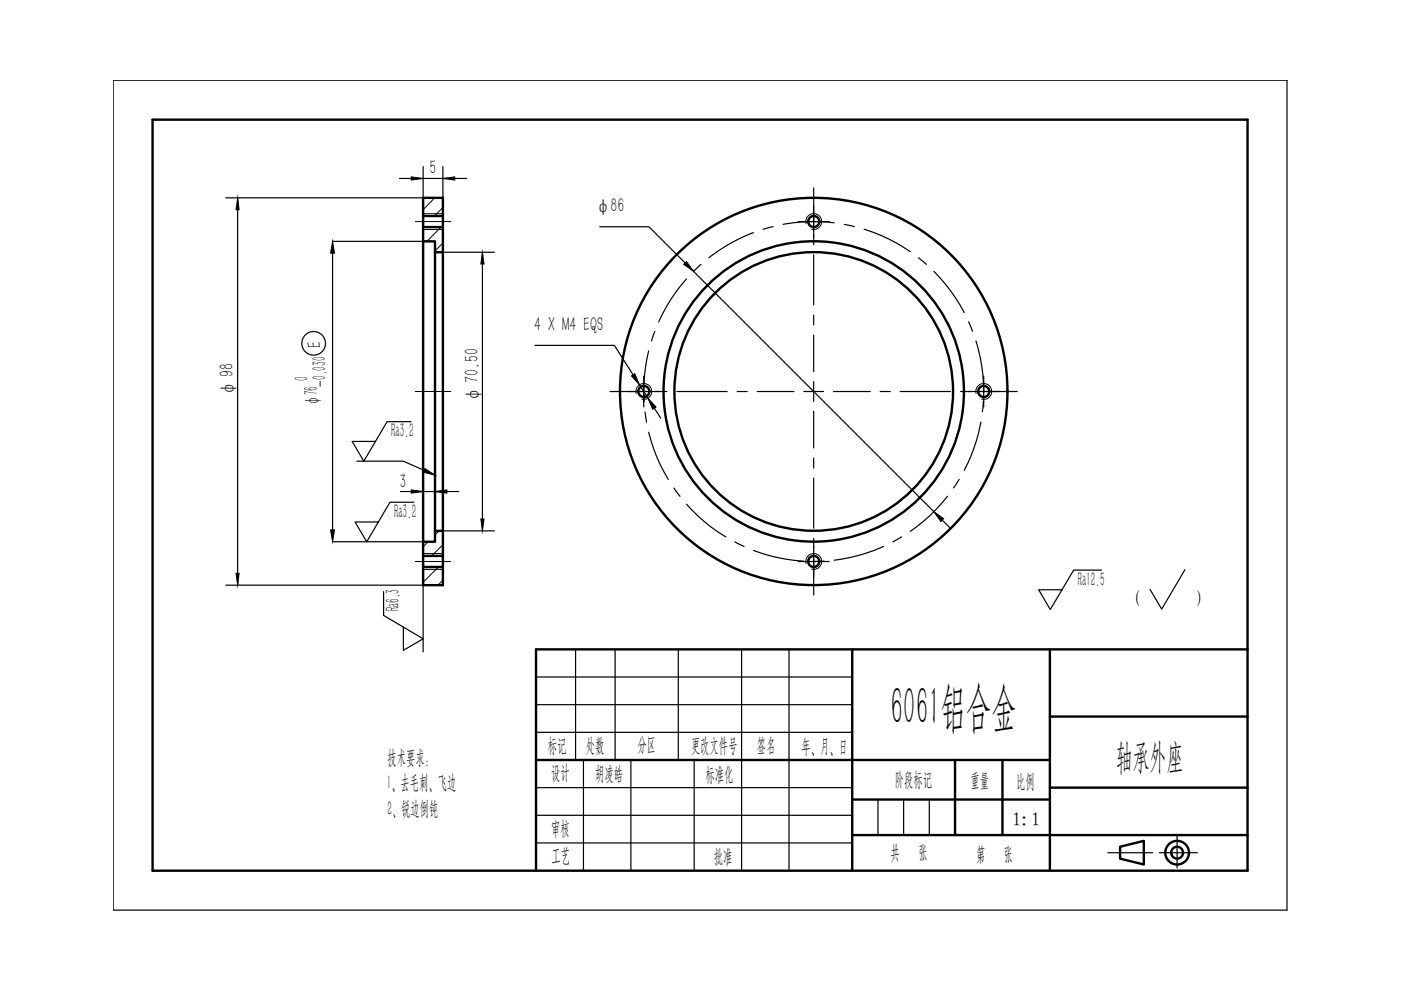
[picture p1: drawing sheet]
<svg xmlns="http://www.w3.org/2000/svg" width="297mm" height="210mm" viewBox="0 0 297 210" stroke-linecap="round" stroke-linejoin="round" font-family="sans-serif">
<g fill="none" stroke="#000" stroke-width=".25">
<path d="M24 17h248.9v176h-248.9zM122 137.7v23.4M130.4 137.7v23.4M143.8 137.7v23.4M157.2 137.7v46.9M167.3 137.7v46.9M113.7 143.5h67M113.7 149.4h67M113.7 155.3h67M113.7 167h67M113.7 172.9h67M113.7 178.7h67"/>
<path d="M123.7 161.1v23.5M133.8 161.1v23.5M147.2 161.1v23.5M186.1 169.5v7.6M191.6 169.5v7.6M197 169.5v7.6"/>
</g>
<g fill="none" stroke="#000" stroke-width=".51">
<path d="M32.3 25.4h232.2v159.2h-232.2zM89.7 41.9h4.2v3.9h-4.2zM89.7 45.8v2.3h4.2v-2.3M89.7 48.1v3.1h2.5v2.3M89.7 51.2v63.7M92.2 53.5v59.1h1.7v-59.1M92.2 53.5h1.7M93.9 48.1v5.4M89.7 117.9h4.2v2.3h-4.2zM92.2 112.6v2.3h-2.5v3M93.9 112.6v5.3M89.7 120.2v3.9h4.2v-3.9"/>
<path d="M180.7 137.7v46.9M222.6 137.7v46.9M264.5 137.7h-150.8v46.9M222.6 151.9h41.9M113.7 161.1h108.9M180.7 177.1h83.8M180.7 169.5h41.9M202.5 161.1v16M212.5 161.1v16M222.6 167h41.9M237.5 179.5l5-1.2v5l-5-1.3z"/>
<circle cx="172.5" cy="47" r="1.17"/>
<circle cx="136.5" cy="83" r="1.17"/>
<circle cx="172.5" cy="83" r="31.8"/>
<circle cx="172.5" cy="83" r="29.5"/>
<circle cx="172.5" cy="83" r="41.1"/>
<circle cx="208.6" cy="83" r="1.17"/>
<circle cx="172.5" cy="119" r="1.17"/>
<circle cx="249.6" cy="180.8" r="2.51"/>
<circle cx="249.6" cy="180.8" r="1.26"/>
</g>
<g fill="none" stroke="#000" stroke-width=".25">
<path d="M172.5 39.8v7.8M145.5 59.1a34.7 34.7 0 0 0-5.8 9.1M148.6 56l-1.6 1.5M159.7 49.3a35.7 35.7 0 0 0-9.4 5.4M163.9 48l-2.1 .6M172.5 44.9v2.1h-3.2M172.5 54v10.7M175.8 47h-3.3v4.9M176.9 47.2a35.4 35.4 0 0 0-10.9 .4M179 47.6l2.1 .4M183.2 48.6l.4 .1a35.5 35.5 0 0 1 9.4 4.7M194.7 54.6l1.7 1.4"/>
<path d="M198 57.5l.3 .3a36.2 36.2 0 0 1 6.1 8.5M136.5 79.7v3.3h-2.1M137.5 74.4a36.6 36.6 0 0 0-.9 10.8M138.8 70.2l-.7 2.1M172.5 66.8v2.1M172.5 71v7.8M205.4 68.2l.8 2M206.9 72.3l.2 .4a36.4 36.4 0 0 1 1.5 10.3M208.6 79.7v3.3h-4.9M129.4 83h7.7M136.8 87.4l.3 2.1M137.5 91.6a35.2 35.2 0 0 0 4.2 10.1"/>
<path d="M141.4 83h-4.9v3.3M143.5 83h10.7M156.3 83h2.1M160.6 83h7.7M172.5 80.9v2.1h-2.1M172.5 87.2v7.8M172.5 97.1v2.1M174.6 83h-2.1v2.1M176.7 83h7.8M186.6 83h2.2M190.9 83h10.6M207.9 83h7.8"/>
<path d="M208 89.5l-.1 .4a36.2 36.2 0 0 1-3.5 9.8M208.5 85.2l-.2 2.1M210.7 83h-2.1v3.3M142.9 103.5l1.3 1.7M145.5 106.9a35.6 35.6 0 0 0 8.4 6.9M155.8 114.9l1.9 1M159.8 116.7a36.4 36.4 0 0 0 10.6 2.3M172.5 114.1v5h-3.2M172.5 101.4v10.6M172.5 118.4v7.8M174.7 119h-2.2M175.8 119.1h-3.3v2"/>
<path d="M187.3 115.9l-.4 .1a35.8 35.8 0 0 1-10 2.8M191.2 113.8l-1.9 1.1M200.9 105.2l-.3 .4a34.9 34.9 0 0 1-7.6 7.1M203.4 101.6l-1.2 1.9M249.6 177.3v6.7M234.9 180.8h9.5M245.8 180.8h8.1"/>
</g>
<path d="M233.6 120.9h-6l-4.9 8.3-2.5-4.2h5M251.2 120.8l-4.9 8.4-2.5-4.2" fill="none" stroke="#000" stroke-width=".25"/>
<!-- layer: 0 -->
<g fill="none" stroke="#000" stroke-width=".21">
<path d="M89.7 45.3h4.2M89.7 48.7h4.2M89.8 48.1l-.1 .1M92.2 41.9l-2.5 2.5M93.5 48.1l-3 3.1M93.9 45.8v2.3M93.9 44l-1.8 1.8M93.9 51.5l-1.7 1.7M170.9 47.4a1.68 1.68 0 0 1 1.5-2.1 1.68 1.68 0 0 1 1.8 1.8 1.68 1.68 0 0 1-2.1 1.5M134.9 83.4a1.68 1.68 0 0 1 1.5-2.1 1.68 1.68 0 0 1 1.8 1.8 1.68 1.68 0 0 1-2.1 1.5M206.9 83.4a1.68 1.68 0 0 1 1.5-2.1 1.68 1.68 0 0 1 1.8 1.8 1.68 1.68 0 0 1-2.1 1.5M89.7 117.4h4.2"/>
<path d="M90.8 114.9l-1.1 1M93.1 112.6l-.9 .8M93.9 117.9v2.3M93.9 115.5l-2.4 2.4M170.9 119.5a1.68 1.68 0 0 1 1.5-2.1 1.68 1.68 0 0 1 1.8 1.8 1.68 1.68 0 0 1-2.1 1.5M89.7 120.7h4.2M92.9 120.2l-3.2 3.3M93.9 123l-1.1 1.1"/>
</g>
<g fill="#000" stroke="#000" stroke-width=".21">
<path d="M87.2 37.5l2.5 .3-2.5 .4zM93.9 37.8l2.5-.3v.7zM50.4 41.9l.3 2.6h-.7zM70.5 51.2l.4 2.5h-.8zM102.3 53.5l.3 2.5h-.7zM145 56l.5-.6 1.5 2.1zM133.9 79.7l.7-.5 1 2.4zM90.1 99.3l2.1 1.4-2.4-.6zM137.4 84.4l1.7 1.9-.7 .5zM70.1 112.3h.8l-.4 2.6zM87.2 103.9l2.5 .3-2.5 .4zM92.2 104.2l2.5-.3v.7z"/>
<path d="M101.9 110h.7l-.3 2.6zM198 108.5l2.1 1.5-.6 .6zM50 121.6h.7l-.3 2.5z"/>
</g>
<g fill="none" stroke="#000" stroke-width=".25">
<path d="M84.7 37.8h14.2M89.7 35.3v6.6h-41.8M93.9 35.3v6.6M50.4 41.9v82.2M70.5 51.2h19.2M70.5 53.7v58.6M93.9 53.5h10.9M93.9 45.3v.5M93.9 48.1v.6M102.3 53.5v59.1M127.2 48.1h10.4l7.7 7.6M147 57.5l51 51"/>
<path d="M113.4 73.2h16.9l3.9 6.3M75.7 97.8h9.8l4.4 1.9M87.2 89.4h-5.1l-5 8.4-2.4-4.2h4.9M135.6 81.6l1.8 2.8M138.7 86.5l1.4 2.2M70.5 114.9h19.2M84.9 104.2h12.3M87.8 106.5h-5.1l-4.9 8.4-2.5-4.2h4.9M93.9 112.6h10.9M93.9 117.4v.5M199.8 110.3l1.8 1.7M47.9 124.1h41.8v14.1"/>
<path d="M81.3 125.4v5.1l8.4 4.9-4.2 2.5v-4.9M93.9 120.2v.5"/>
<circle cx="66.5" cy="72.8" r="2.51"/>
</g>
<path d="M88 47h7.6M88 83h7.6M88 119.1h7.6" fill="none" stroke="#000" stroke-width=".21"/>
<text font-size="11.4" x="188.8" y="153.7">6061铝合金</text>
<text font-size="7.6" x="236.6" y="163">轴承外座</text>
<g font-size="4.2">
<text x="91.1" y="37">5</text>
<text x="126.5" y="44.9">φ86</text>
<text x="113.3" y="70.3">4 X M4 EQS</text>
<text x="49.5" y="83.8" transform="rotate(-90 49.5 83.8)">φ 98</text>
<text x="65.4" y="80.9" transform="rotate(-90 65.4 80.9)">0</text>
<text x="69.1" y="82" transform="rotate(-90 69.1 82)">-0.030 E</text>
<text x="67.4" y="85.8" transform="rotate(-90 67.4 85.8)">φ76</text>
<text x="101.4" y="85.1" transform="rotate(-90 101.4 85.1)">φ 70.50</text>
<text x="82.9" y="92.7">Ra3.2</text>
<text x="84.7" y="103.4">3</text>
<text x="83.6" y="109.8">Ra3.2</text>
<text x="228.5" y="124.2">Ra12.5</text>
<text x="84.7" y="129.6" transform="rotate(-90 84.7 129.6)">Ra6.3</text>
<text x="82.2" y="161.9">技术要求：</text>
<text x="116.2" y="159.3">标记</text>
<text x="124.2" y="159.3">处数</text>
<text x="135.2" y="159.3">分区</text>
<text x="146.5" y="159.5">更改文件号</text>
<text x="160.5" y="159.5">签名</text>
<text x="170" y="159.6">年、月、日</text>
<text x="82" y="167.3">1、去毛刺、飞边</text>
<text x="116.9" y="165.2">设计</text>
<text x="126.2" y="165.4">胡凌皓</text>
<text x="149.6" y="165.7">标准化</text>
<text x="189.7" y="166.7">阶段标记</text>
<text x="205.8" y="166.9">重量</text>
<text x="215.5" y="167">比例</text>
<text x="82.1" y="172.8">2、锐边倒钝</text>
<text x="116.9" y="177.1">审核</text>
<text x="116.9" y="182.9">工艺</text>
<text x="151.3" y="183.1">批准</text>
<text x="188.8" y="182.2">共</text>
<text x="194.7" y="182.2">张</text>
<text x="206.9" y="182.6">第</text>
<text x="212.8" y="182.6">张</text>
</g>
<g font-size="4.1">
<text x="240.2" y="128.3">(</text>
<text x="253.8" y="128.3">)</text>
<text x="214.6" y="175">1:1</text>
</g>
</svg>
